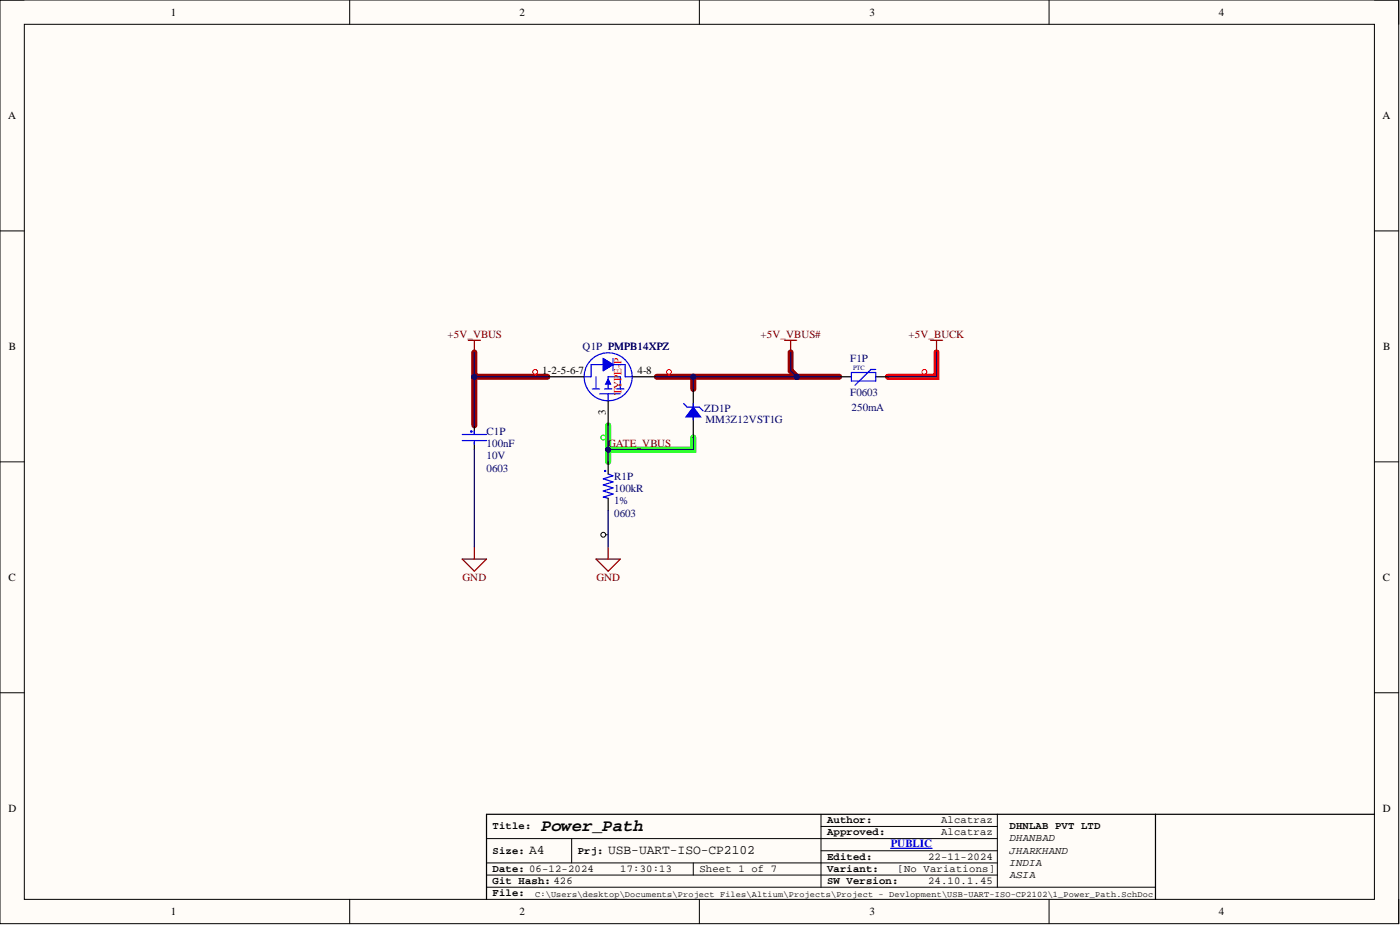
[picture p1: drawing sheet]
<svg xmlns="http://www.w3.org/2000/svg" width="292mm" height="193mm" viewBox="0 0 292 193" stroke-linecap="round" stroke-linejoin="round" font-family="sans-serif">
<path d="M0 0h291.8v192.7h-291.8z" fill-rule="evenodd" fill="#fffcf8"/>
<path d="M0 0h291.8v192.7h-291.8z" fill="none" stroke="#000" stroke-width=".21"/>
<path d="M5.1 5.1h281.7v182.5h-281.7z" fill-rule="evenodd" fill="#fffcf8"/>
<g fill="none" stroke="#000" stroke-width=".21">
<path d="M0 0h5.1M5.1 5.1h281.7v182.5h-281.7zM73 0v5.1M145.9 0v5.1M218.9 0v5.1M286.8 0h5v5.1M0 48.2h5.1M286.8 48.2h5M0 96.3h5.1M286.8 96.3h5M0 144.5h5.1M286.8 144.5h5"/>
<path d="M101.5 174.9h106.6M119.3 174.9v5.1M171.3 172.4h36.8M171.3 177.5h36.8M171.3 169.9v15.2M208.1 169.9v15.2M73 187.6v5.1M101.5 182.6h106.6M101.5 180h106.6M101.5 185.1h139.6M144.6 180v2.6M145.9 187.6v5.1"/>
<path d="M218.9 187.6v5.1M291.8 187.6v5.1"/>
</g>
<path d="M195.4 73.5v5.1h-10.1" fill="none" stroke="#f00" stroke-width="1.3"/>
<path d="M126.9 88.7v7.6M144.6 91.3v2.5h-17.7" fill="none" stroke="#0f0" stroke-width="1.3"/>
<path d="M99 73.5v5.1h15.2M99 78.6v10.1M137 78.6h29.2M144.6 78.6v2.5M165 73.5v3.8l1.2 1.3M166.2 78.6h8.9" fill="none" stroke="#980000" stroke-width="1.3"/>
<path d="M175.1 78.6h2.5M182.7 78.6h2.6M126.9 96.3v2.6M126.9 104v2.5M241.1 169.9v17.7M286.8 169.9h-185.3v17.7" fill="none" stroke="#000" stroke-width=".25"/>
<g fill="none" stroke="#00f" stroke-width=".25">
<path d="M177.6 77.7h5.1v1.8h-5.1zM182.7 77.1h-1l-3.3 3.3M126.9 98.9l1 .4-2 .6 2 .6-2 .7 2 .6-2 .6 2 .7-2 .6 1 .3M185.8 177h8.7"/>
<circle cx="126.3" cy="98.3" r=".1"/>
</g>
<path d="M97.7 71h2.5M99 71v2.5M96.4 116.6h5.1l-2.5 2.6zM99 114.1v2.5M124.3 116.6h5.1l-2.5 2.6zM126.9 114.1v2.5" fill="none" stroke="#800000" stroke-width=".25"/>
<g fill="none" stroke="#f00" stroke-width=".21">
<path d="M111.7 78.1v.5M139.6 78.1v.5"/>
<circle cx="111.7" cy="77.6" r=".51"/>
<circle cx="139.6" cy="77.6" r=".51"/>
</g>
<circle cx="126.9" cy="93.8" r=".51" fill="#000080"/>
<circle cx="126.9" cy="93.8" r=".51" fill="none" stroke="#000080" stroke-width=".21"/>
<g fill="none" stroke="#f00" stroke-width=".21">
<path d="M192.9 78.1v.5"/>
<circle cx="192.9" cy="77.6" r=".51"/>
</g>
<path d="M163.7 71h2.5M165 71v2.5M194.1 71h2.6M195.4 71v2.5" fill="none" stroke="#800000" stroke-width=".25"/>
<g fill="none" stroke="#000" stroke-width=".21">
<path d="M126.4 111.6h.5"/>
<circle cx="125.9" cy="111.6" r=".51"/>
</g>
<path d="M123.3 78.6v-2.5h7.1v2.5M124.3 78.6v2.5M129.2 74.2a5 5 0 0 0-7.3 4.2 5 5 0 0 0 7 4.8 5 5 0 0 0 1.2-8.4l-.7-.5M123.6 81.1h1.5M125.1 82.1h4.3M126.1 81.1h1.5M126.9 81.1v-2.5h2.5v2.5M128.7 81.1h1.5" fill="none" stroke="#00f" stroke-width=".25"/>
<path d="M126.9 79.1l.5 1h-1z" fill="#00f"/>
<path d="M125.9 74.8l2 1.3-2 1.2zM126.9 79.1l.5 1h-1zM127.9 74.8v2.5" fill="none" stroke="#00f" stroke-width=".25"/>
<path d="M125.9 74.8l2 1.3-2 1.2z" fill="#00f"/>
<path d="M125.9 74.8l2 1.3-2 1.2z" fill="none" stroke="#00f" stroke-width=".21"/>
<g fill="none" stroke="#00f" stroke-width=".25">
<path d="M121.8 78.6h1.5M130.4 78.6h1.6M96.4 90.6h5.1M96.4 91.9h5.1M99 89.9v.7M99 91.9v.8M126.9 82.1v1.6"/>
<circle cx="98.3" cy="90" r=".1"/>
</g>
<path d="M114.2 78.6h7.6M132 78.6h5M99 88.7v1.8M99 92.3v1.5M126.9 83.7v5M144.6 81.1v5.1" fill="none" stroke="#000" stroke-width=".25"/>
<g fill="none" stroke="#0f0" stroke-width=".21">
<path d="M126.4 91.3h.5"/>
<circle cx="125.9" cy="91.3" r=".51"/>
</g>
<path d="M195.4 73.5v5.1h-10.1M126.9 88.7v7.6" fill="none" stroke="#000080" stroke-width=".25"/>
<circle cx="126.9" cy="93.8" r=".51" fill="#000080"/>
<circle cx="126.9" cy="93.8" r=".51" fill="none" stroke="#000080" stroke-width=".21"/>
<path d="M165 73.5v3.8l1.2 1.3" fill="none" stroke="#000080" stroke-width=".25"/>
<circle cx="166.2" cy="78.6" r=".51" fill="#000080"/>
<circle cx="166.2" cy="78.6" r=".51" fill="none" stroke="#000080" stroke-width=".21"/>
<path d="M144.6 91.3v2.5h-17.7" fill="none" stroke="#000080" stroke-width=".25"/>
<circle cx="126.9" cy="93.8" r=".51" fill="#000080"/>
<circle cx="126.9" cy="93.8" r=".51" fill="none" stroke="#000080" stroke-width=".21"/>
<path d="M166.2 78.6h8.9M126.9 106.5v7.6" fill="none" stroke="#000080" stroke-width=".25"/>
<circle cx="166.2" cy="78.6" r=".51" fill="#000080"/>
<circle cx="166.2" cy="78.6" r=".51" fill="none" stroke="#000080" stroke-width=".21"/>
<path d="M99 73.5v5.1h15.2" fill="none" stroke="#000080" stroke-width=".25"/>
<circle cx="99" cy="78.6" r=".51" fill="#000080"/>
<circle cx="99" cy="78.6" r=".51" fill="none" stroke="#000080" stroke-width=".21"/>
<path d="M99 78.6v10.1" fill="none" stroke="#000080" stroke-width=".25"/>
<circle cx="99" cy="78.6" r=".51" fill="#000080"/>
<circle cx="99" cy="78.6" r=".51" fill="none" stroke="#000080" stroke-width=".21"/>
<path d="M137 78.6h29.2M99 93.8v20.3" fill="none" stroke="#000080" stroke-width=".25"/>
<circle cx="144.6" cy="78.6" r=".51" fill="#000080"/>
<circle cx="144.6" cy="78.6" r=".51" fill="none" stroke="#000080" stroke-width=".21"/>
<circle cx="166.2" cy="78.6" r=".51" fill="#000080"/>
<circle cx="166.2" cy="78.6" r=".51" fill="none" stroke="#000080" stroke-width=".21"/>
<path d="M144.6 78.6v2.5" fill="none" stroke="#000080" stroke-width=".25"/>
<circle cx="144.6" cy="78.6" r=".51" fill="#000080"/>
<circle cx="144.6" cy="78.6" r=".51" fill="none" stroke="#000080" stroke-width=".21"/>
<text font-size="6" fill="#00f" x="143.9" y="89.9">PIZD1P02</text>
<text font-size="3.5" x="112.9" y="173.3">Power_Path</text>
<g font-size="2.7">
<text x="110.4" y="178.2">A4</text>
<text x="126.9" y="178.2">USB-UART-ISO-CP2102</text>
</g>
<g font-size="2.3">
<text x="35.6" y="3.3">1</text>
<text x="108.4" y="3.3">2</text>
<text x="181.4" y="3.3">3</text>
<text x="254.3" y="3.3">4</text>
<text x="1.7" y="24.8">A</text>
<text x="288.5" y="24.8">A</text>
<text x="1.9" y="73">B</text>
<text x="288.6" y="73">B</text>
<text x="113.1" y="78.1">1-2-5-6-7</text>
<text x="133" y="78.1">4-8</text>
<text x="126.4" y="86.6" transform="rotate(-90 126.4 86.6)">3</text>
<text x="1.8" y="121.2">C</text>
<text x="288.5" y="121.2">C</text>
<text x="1.8" y="169.4">D</text>
<text x="288.5" y="169.4">D</text>
<text x="35.6" y="190.9">1</text>
<text x="108.4" y="190.9">2</text>
<text x="181.4" y="190.9">3</text>
<text x="254.3" y="190.9">4</text>
</g>
<g font-size="2.3" fill="#800000">
<text x="93.4" y="70.5">+5V_VBUS</text>
<text x="158.7" y="70.5">+5V_VBUS#</text>
<text x="189.6" y="70.5">+5V_BUCK</text>
<text x="126.9" y="93.3">GATE_VBUS</text>
<text x="96.5" y="121.2">GND</text>
<text x="124.4" y="121.2">GND</text>
</g>
<g font-size="2.3" fill="#000080">
<text x="121.6" y="73.1">Q1P PMPB14XPZ</text>
<text x="177.4" y="75.6">F1P</text>
<text x="177.4" y="82.7">F0603</text>
<text x="146.9" y="86">ZD1P</text>
<text x="147.2" y="88.2">MM3Z12VST1G</text>
<text x="177.6" y="85.7">250mA</text>
<text x="101.5" y="93.3">100nF</text>
<text x="101.5" y="95.8">10V</text>
<text x="101.5" y="90.8">C1P</text>
<text x="101.5" y="98.4">0603</text>
<text x="128.2" y="100.2">R1P</text>
<text x="128.2" y="105.2">1%</text>
<text x="128.2" y="102.7">100kR</text>
<text x="128.2" y="107.8">0603</text>
</g>
<text font-size="2.3" fill="#f00" x="129.7" y="82.5" transform="rotate(-90 129.7 82.5)">TYPE-P</text>
<text font-size="2.3" fill="#00f" x="185.8" y="176.7">PUBLIC</text>
<g font-size="2.2">
<text x="102.8" y="173">Title:</text>
<text x="172.6" y="171.7">Author:</text>
<text x="196.3" y="171.7">Alcatraz</text>
<text x="210.6" y="173">DHNLAB PVT LTD</text>
<text x="102.8" y="178.1">Size:</text>
<text x="120.5" y="178.1">Prj:</text>
<text x="172.6" y="174.3">Approved:</text>
<text x="172.6" y="179.3">Edited:</text>
<text x="193.6" y="179.3">22-11-2024</text>
<text x="196.3" y="174.3">Alcatraz</text>
<text x="210.6" y="175.5">DHANBAD</text>
<text x="210.6" y="178.1">JHARKHAND</text>
<text x="102.8" y="181.9">Date: 06-12-2024</text>
<text x="102.8" y="184.4">Git Hash: 426</text>
<text x="129.4" y="181.9">17:30:13</text>
<text x="145.9" y="181.9">Sheet 1 of 7</text>
<text x="172.6" y="184.4">SW Version:</text>
<text x="172.6" y="181.9">Variant:</text>
<text x="187.3" y="181.9">[No Variations]</text>
<text x="193.6" y="184.4">24.10.1.45</text>
<text x="210.6" y="180.6">INDIA</text>
<text x="210.6" y="183.1">ASIA</text>
<text x="102.8" y="186.9">File:</text>
</g>
<text font-size="1.8" x="111.7" y="187.1">C:\Users\desktop\Documents\Project Files\Altium\Projects\Project - Devlopment\USB-UART-ISO-CP2102\1_Power_Path.SchDoc</text>
<text font-size="1.4" fill="#000080" x="178" y="77.2">PTC</text>
</svg>
